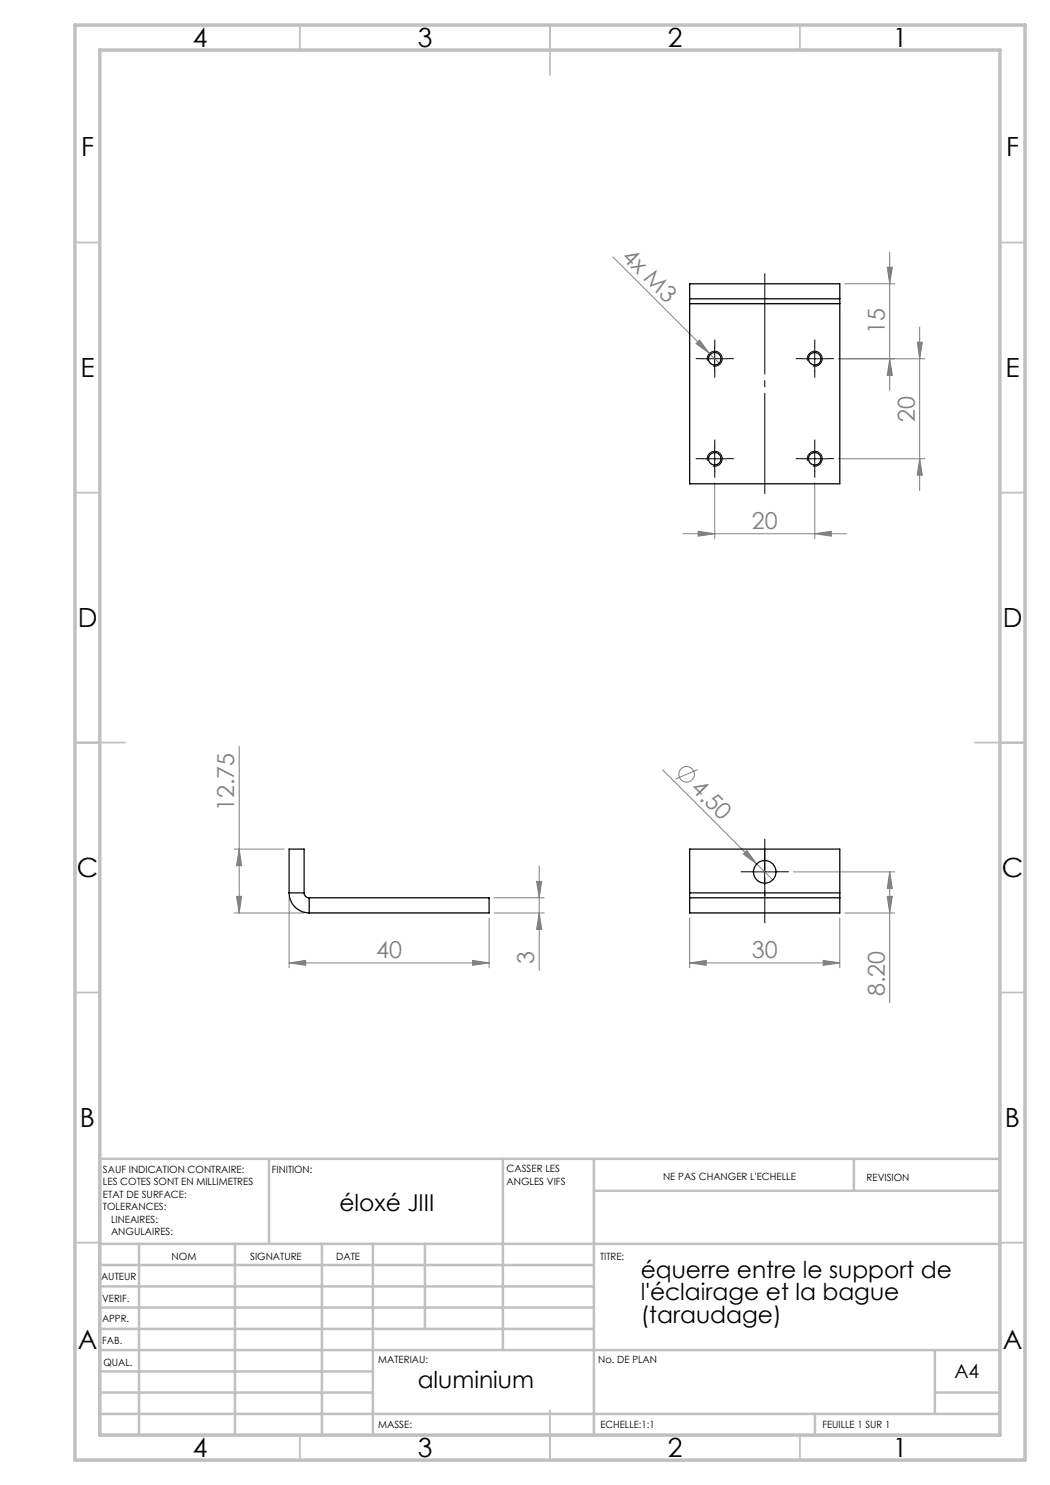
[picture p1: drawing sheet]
<svg xmlns="http://www.w3.org/2000/svg" width="210mm" height="297mm" viewBox="0 0 210 297" stroke-linecap="round" stroke-linejoin="round" font-family="sans-serif">
<g fill="none" stroke="#808080" stroke-width=".2">
<path d="M122.6 51.4l21.4 21.4M168.9 56.8h10M177.4 53.4h1.1l-.6 3.4zM177.9 50.4v27.7M139.9 68l2 2.7-2.7-2zM167.7 71.8h17.3M177.9 71.8l.6 3.3h-1.1zM183.4 68.4h1.1l-.6 3.4zM183.9 65.4v32.7M142.9 96.5v11.2M162.9 96.5v11.2M167.7 91.8h17.3"/>
<path d="M183.9 91.8l.6 3.2h-1.1zM136.6 106.7h32.7M139.6 106.3l3.3 .4-3.3 .5zM162.9 106.7l3.4-.4v.9zM47.8 149.3v33.3M132.5 154l18.8 18.8M139.5 153.9l-4.4 1.9M46.8 169.8h10M47.3 179.3h1l-.5 3.3zM47.8 169.8l.5 3.3h-1zM57.8 179.6v14M98.8 179.6h10"/>
<path d="M107.3 176.3h1l-.5 3.3zM107.8 173.2v20.9M148.7 170.8l.7-.7 1.9 2.7zM151.3 172.8l3.3 3.2M158.7 174.4h20.2M177.4 179.3h1.1l-.6 3.3zM177.9 174.4v26.2M177.9 174.4l.6 3.3h-1.1zM46.8 182.6h14M57.8 192.6l3.3-.5v1zM57.8 192.6h40M94.5 192.1l3.3 .5-3.3 .5z"/>
<path d="M97.8 183.6v10M98.8 182.6h10M107.8 182.6l.5 3.3h-1zM137.9 192.6l3.4-.5v1zM137.9 183.6v10M137.9 192.6h30.1M164.6 192.1l3.4 .5-3.4 .5zM168 183.6v10M168.9 182.6h10"/>
<circle cx="137.3" cy="154.9" r="1.56"/>
</g>
<g fill="none" stroke="#000" stroke-width=".2">
<path d="M140.4 71.8h5.1M141.5 72.1a1.5 1.5 0 0 1 1.3-1.8 1.5 1.5 0 0 1 1.6 1.6 1.5 1.5 0 0 1-1.8 1.3M142.9 69.2v5.1M160.4 71.8h5.1M161.5 72.1a1.5 1.5 0 0 1 1.3-1.8 1.5 1.5 0 0 1 1.6 1.6 1.5 1.5 0 0 1-1.8 1.3M162.9 69.2v5.1M140.4 91.8h5.1M141.5 92.1a1.5 1.5 0 0 1 1.3-1.8 1.5 1.5 0 0 1 1.6 1.6 1.5 1.5 0 0 1-1.8 1.3M142.9 89.2v5.1M160.4 91.8h5.1M161.5 92.1a1.5 1.5 0 0 1 1.3-1.8 1.5 1.5 0 0 1 1.6 1.6 1.5 1.5 0 0 1-1.8 1.3M162.9 89.2v5.1"/>
<path d="M150.5 174.4h4.9M152.9 171.9v5"/>
</g>
<g fill="none" stroke="#000" stroke-width=".2" stroke-dasharray="30.5 1.3 1.3 1.3">
<path d="M140.5 71.7h-1.3M143 69.2v-1.2M143 74.2v1.3M145.5 71.7h1.2M160.5 71.7h-1.3M163 69.2v-1.2M163 74.2v1.3M165.5 71.7h1.2M140.5 91.7h-1.3M143 89.2v-1.2M143 94.2v1.3M145.5 91.7h1.2"/>
<path d="M160.5 91.7h-1.3M163 89.2v-1.2M163 94.2v1.3M165.5 91.7h1.2M150.5 174.4h-2.3M153 171.9v-2.3M153 176.9v2.2M155.5 174.4h2.2"/>
</g>
<path d="M153 98.7v-44" fill="none" stroke="#000" stroke-width=".2" stroke-dasharray="30.5 1.3 1.3 1.3" stroke-dashoffset="10.4"/>
<path d="M153 184.6v-16.8" fill="none" stroke="#000" stroke-width=".2" stroke-dasharray="30.5 1.3 1.3 1.3" stroke-dashoffset="24"/>
<g fill="none" stroke="#c0c0c0" stroke-width=".35">
<path d="M60 5v5M110 5v10M160 5v5M15 48.5h5M200 48.5h5M15 98.5h5M200 98.5h5M15 148.5h10M195 148.5h10M15 198.5h5M200 198.5h5M15 248.5h5"/>
<path d="M200 248.5h5M60 287v5M110 282v10M160 287v5"/>
</g>
<g fill="none" stroke="#c0c0c0" stroke-width=".5">
<path d="M53.8 231.8v17M100.6 231.8v38.2M118.8 231.8v55.2M118.8 238.2h81.2M170.8 231.8v6.4M200 231.8h-180v55.2M20 248.8h180M20 257.3h98.8M20 253h98.8M27.8 248.8v38.2M47 248.8v38.2M64.4 248.8v38.2"/>
<path d="M74.6 248.8v38.2M85 248.8v17M20 265.8h98.8M20 261.5h98.8M20 278.5h54.6M20 274.3h54.6M20 270h180M187 278.5h13M187 270v12.8M20 282.8h180M163 282.8v4.2"/>
</g>
<path d="M15 5h190v287h-190zM20 10h180v277h-180z" fill="none" stroke="#c0c0c0" stroke-width=".7"/>
<g fill="#808080">
<path d="M148.7 170.8l.7-.7 1.9 2.7z"/>
<path d="M139.9 68l2 2.7-2.7-2z"/>
<path d="M164.6 192.1l3.4 .5-3.4 .5zM137.9 192.6l3.4-.5v1zM94.5 192.1l3.3 .5-3.3 .5zM57.8 192.6l3.3-.5v1zM162.9 106.7l3.4-.4v.9zM139.6 106.3l3.3 .4-3.3 .5z"/>
<path d="M107.8 182.6l.5 3.3h-1zM107.3 176.3h1l-.5 3.3zM47.3 179.3h1l-.5 3.3zM47.8 169.8l.5 3.3h-1zM183.9 91.8l.6 3.2h-1.1zM183.4 68.4h1.1l-.6 3.4zM177.9 71.8l.6 3.3h-1.1zM177.4 53.4h1.1l-.6 3.4z"/>
<path d="M177.9 174.4l.6 3.3h-1.1zM177.4 179.3h1.1l-.6 3.3z"/>
</g>
<g fill="none" stroke="#000" stroke-width=".25">
<path d="M137.9 59.8v.9M137.9 59.8v-3h30.1v3M137.9 59.8h30.1M168 59.8v.9M137.9 60.7v36.1h30.1v-36.1M137.9 60.7h30.1M57.8 178.6a4 4 0 0 0 4 4M57.8 178.6h3M57.8 178.6v-8.8h3v8.8M60.8 178.6a1.02 1.02 0 0 0 1 1M61.8 179.6h36v3h-36M61.8 179.6v3"/>
<path d="M137.9 178.6v1M137.9 179.6h30.1M137.9 178.6v-8.8h30.1v8.8M137.9 179.6v3h30.1v-3M137.9 178.6h30.1M168 178.6v1"/>
<circle cx="142.9" cy="71.7" r="1.25"/>
<circle cx="162.9" cy="71.7" r="1.25"/>
<circle cx="142.9" cy="91.7" r="1.25"/>
<circle cx="162.9" cy="91.7" r="1.25"/>
<circle cx="152.9" cy="174.4" r="2.26"/>
</g>
<g font-size="5.3">
<text x="38.5" y="9.5">4</text>
<text x="83.5" y="9.5">3</text>
<text x="133.6" y="9.5">2</text>
<text x="178.6" y="9.5">1</text>
<text x="16.2" y="31.2">F</text>
<text x="201.2" y="31.2">F</text>
<text x="16.1" y="75.5">E</text>
<text x="201.1" y="75.5">E</text>
<text x="15.5" y="125.5">D</text>
<text x="200.5" y="125.5">D</text>
<text x="15.4" y="175.5">C</text>
<text x="200.4" y="175.5">C</text>
<text x="16" y="225.5">B</text>
<text x="201" y="225.5">B</text>
<text x="15.5" y="269.7">A</text>
<text x="200.5" y="269.7">A</text>
<text x="38.5" y="291.5">4</text>
<text x="83.5" y="291.5">3</text>
<text x="133.6" y="291.5">2</text>
<text x="178.6" y="291.5">1</text>
</g>
<g font-size="4.7" fill="#808080">
<text x="124.2" y="51.6" transform="rotate(45 124.2 51.6)">4x M3</text>
<text x="176.9" y="66.8" transform="rotate(-90 176.9 66.8)">15</text>
<text x="182.9" y="84.3" transform="rotate(-90 182.9 84.3)">20</text>
<text x="150.4" y="105.7">20</text>
<text x="137.9" y="157.9" transform="rotate(45 137.9 157.9)">4.50</text>
<text x="46.8" y="162.2" transform="rotate(-90 46.8 162.2)">12.75</text>
<text x="75.3" y="191.5">40</text>
<text x="150.4" y="191.5">30</text>
<text x="106.8" y="192.8" transform="rotate(-90 106.8 192.8)">3</text>
<text x="176.9" y="199.3" transform="rotate(-90 176.9 199.3)">8.20</text>
</g>
<g font-size="4.7">
<text x="67.9" y="242.1">éloxé JIII</text>
<text x="128.1" y="255.5">équerre entre le support de</text>
<text x="128.1" y="260.1">l'éclairage et la bague</text>
<text x="128.1" y="264.6">(taraudage)</text>
<text x="83.5" y="277.6">aluminium</text>
</g>
<text font-size="3.9" x="190.9" y="275.5">A4</text>
<g font-size="2">
<text x="20.6" y="234.6">SAUF INDICATION CONTRAIRE:</text>
<text x="20.6" y="237.1">LES COTES SONT EN MILLIMETRES</text>
<text x="20.6" y="239.6">ETAT DE SURFACE:</text>
<text x="54.4" y="234.6">FINITION:</text>
<text x="101.3" y="234.5">CASSER LES</text>
<text x="101.3" y="237">ANGLES VIFS</text>
<text x="132.6" y="236">NE PAS CHANGER L'ECHELLE</text>
<text x="173.3" y="236.2">REVISION</text>
<text x="20.6" y="242.1">TOLERANCES:</text>
<text x="22.2" y="244.6">LINEAIRES:</text>
<text x="22.2" y="247.1">ANGULAIRES:</text>
<text x="34.3" y="252">NOM</text>
<text x="50" y="251.9">SIGNATURE</text>
<text x="67.2" y="251.9">DATE</text>
<text x="120" y="251.9">TITRE:</text>
<text x="20.2" y="256.1">AUTEUR</text>
<text x="20.4" y="260.3">VERIF.</text>
<text x="20.4" y="264.4">APPR.</text>
<text x="20.5" y="268.8">FAB.</text>
<text x="20.7" y="273.1">QUAL.</text>
<text x="75.7" y="272.5">MATERIAU:</text>
<text x="119.6" y="272.5">No. DE PLAN</text>
<text x="75.6" y="285.5">MASSE:</text>
<text x="120.1" y="285.6">ECHELLE:1:1</text>
<text x="164.5" y="285.6">FEUILLE 1 SUR 1</text>
</g>
</svg>
